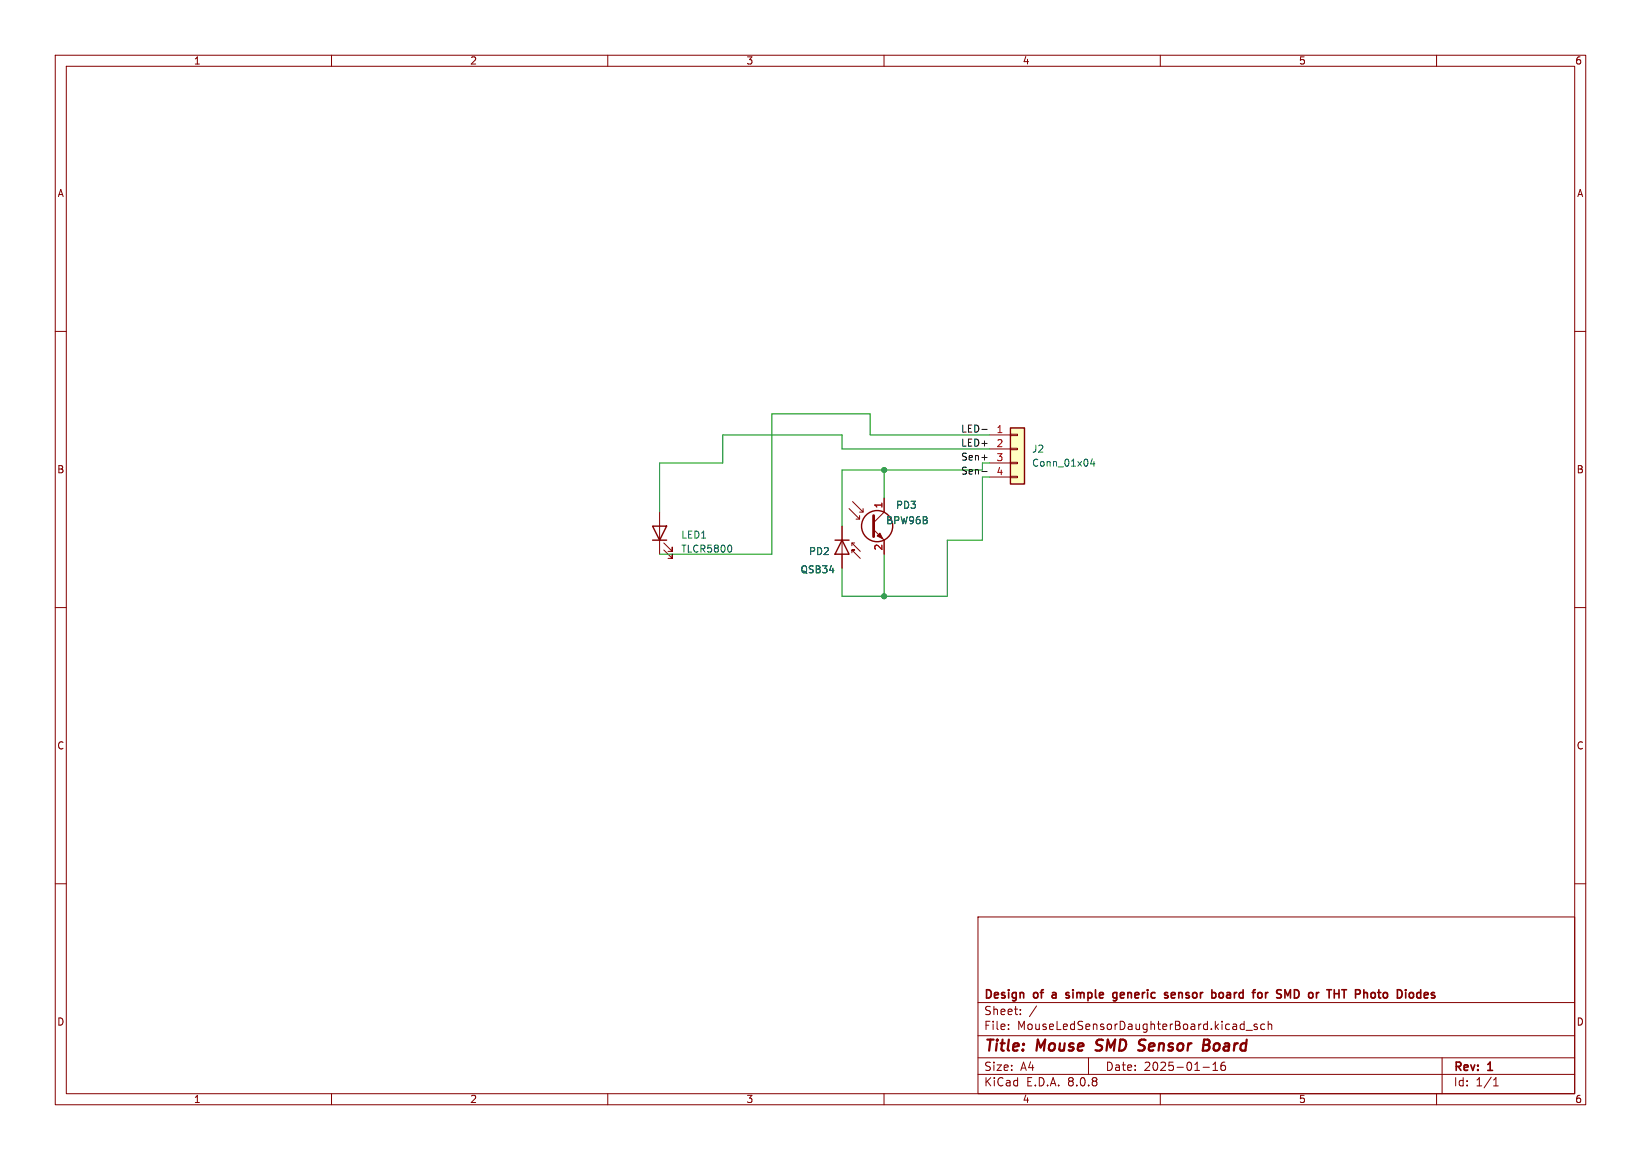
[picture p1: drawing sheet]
<svg xmlns="http://www.w3.org/2000/svg" width="297mm" height="210mm" viewBox="0 0 297 210" stroke-linecap="round" stroke-linejoin="round" font-family="sans-serif">
<g fill="none" stroke="#840000" stroke-width=".18">
<path d="M10 10h277v190h-277zM12 12h273v186h-273zM60 10v2M110 10v2M160 10v2M210 10v2M260 10v2M10 60h2M285 60h2M152.4 95.3v7.6M153.7 92.1l1.9 1.9v-.7M154.2 98.3v.5"/>
<path d="M154.3 90.8l1.9 1.9v-.6M154.7 98.3h-.5l1.5 1.5M154.9 94h.7M155.6 92.7h.6M158.1 95.9l1.9 1.9v2.5M160 90.2v2.5l-1.9 1.9M10 110h2M154.2 100.1v-.5h.5h-.5l1.5 1.5M285 110h2M10 160h2M177 166h108v32h-108zM285 160h2"/>
<path d="M60 198v2M110 198v2M160 198v2M177 194.5h108M177 191.5h108M177 187.5h108M177 181.5h108M182.5 186.3v.1M182.5 185.5v.1M184.7 183.6v.1M184.7 182.8v.1M187.6 182.1l-1.3 2"/>
<path d="M197 191.5v3M210 198v2M217.7 193.2h1.2M219.5 193.8h.9M219.5 192.7l.5-.4v1.5M221.7 192.3a.59 .59 0 0 0-.7 .6v.6l.1 .2 .4 .1 .2-.1 .1-.5-.1-.3h-.5l-.2 .3M225 185.4l.2 .1M225.2 184.9v1.5M225.2 186.3l-.2 .1M225.5 186.5h1.2M227.5 185.5l-.3-.1-.2 .2v.2l.5 .2v.3h-.5M228.9 185.5l-.4-.1-.3 .3v.4l.1 .2h.6"/>
<path d="M229.5 185.5l.2-.1 .4 .1 .1 .9M229.5 184.9v1.5M260 198v2M261 191.5v6.5M270.3 196.6h.9M270.3 195.5l.4-.4v1.5"/>
</g>
<path d="M198.3 190.1l.2 .1M198.6 188.4l-.1 .2v.4M206.5 189.2l.5 .2M207 190l-.3 .2h-.4M207.1 188.2l-.7 .1M217.8 189.2h.7M217.9 188.2h.7a.49 .49 0 0 1 .3 .5 .49 .49 0 0 1-.4 .5M218.5 189.2l.3 .1a.58 .58 0 0 1-.4 .9h-.7" fill="none" stroke="#840000" stroke-width=".4"/>
<g fill="none" stroke="#840000" stroke-width=".3">
<path d="M192.9 180l.7 .4-.3 .3-.4-.1M193.5 179.8l-.4-.1-.2 .2M202.1 179.8l-.4-.1-.2 .1M202.1 179.7v1.2l-.3 .3-.3-.1M212.6 179.8l-.4-.1-.2 .2 .1 .7h.5M219.3 179.2v1.5M220.8 179.8l.3-.1 .3 .3-.1 .5-.2 .2-.3-.1M229.1 179.7v1M229.5 179.7l-.3 .1-.1 .2M234.8 179.3l-.5-.1v1.5l.5-.1M240.1 179.2h.9M241.5 179.2v1.5"/>
<path d="M241.5 179.9h.8M242.3 179.2v1.5M242.8 179.2h.9M243.3 179.2v1.5M250.8 179.7l-.3 .1M257.8 179.8l.5-.1 .2 .3-.7 .2M190.5 180.2v.4M201.5 180.5l.2 .2 .4-.1M212.7 180l-.7 .2M250.5 180.6l.3 .1M257.8 180.6h.6"/>
</g>
<g fill="none" stroke="#840000" stroke-width=".25">
<path d="M151.1 97.8h2.6M152.4 97.8l1.3 2.5h-2.6z"/>
<circle cx="158.7" cy="95.2" r="2.82"/>
</g>
<path d="M158.1 93.3v3.9" fill="none" stroke="#840000" stroke-width=".51"/>
<path d="M158.7 97l.6-.5 .5 1z" fill="#840000" stroke="#840000" stroke-width=".18"/>
<path d="M182.9 77.5h2.5v10.1h-2.5z" fill="#ffffc2"/>
<g fill="none" stroke="#840000" stroke-width=".18">
<path d="M179.1 78.7h3.8M182.9 78.6h1.2v.3h-1.2zM119.4 92.7v7.6M120.1 99.6l1.6 1.5v-.8v.8h-.8M120.1 98.3l1.6 1.5v-.7v.7h-.8M152.4 95.3v2.5M160 90.2v2.5M160 97.8v2.5M179.1 81.3h3.8M179.1 83.8h3.8M179.1 86.4h3.8M182.9 86.2h1.2v.3h-1.2z"/>
<path d="M182.9 83.7h1.2v.2h-1.2zM182.9 81.2h1.2v.2h-1.2zM152.4 100.3v2.6"/>
</g>
<path d="M182.9 77.5h2.5v10.1h-2.5zM118.1 95.3h2.5l-1.2 2.5zM118.1 97.8h2.5" fill="none" stroke="#840000" stroke-width=".25"/>
<path d="M132.3 98.7l.1 .5-.1 .7M197.7 83.1l-.3 .9h.8M198 83.6v.8" fill="none" stroke="#006464" stroke-width=".18"/>
<path d="M177.7 77.7h1M177.7 85.4h1M177.7 82.8h1" fill="none" stroke="#0f0f0f" stroke-width=".18"/>
<path d="M179.1 78.7h-21.6v-3.8h-17.8v25.4h-20.3M160 85.1v5.1M179.1 86.4h-1.3v11.4h-6.4v10.2h-19v-5.1M179.1 81.3h-26.7v-2.6h-21.6v5.1h-11.4v8.9M179.1 83.8h-1.3v1.3h-25.4v10.2M160 100.3v7.7" fill="none" stroke="#009600" stroke-width=".18"/>
<g fill="#009600" stroke="#009600" stroke-width=".18">
<circle cx="160" cy="85.1" r=".46"/>
<circle cx="160" cy="108" r=".46"/>
</g>
<g font-size="2.8" fill="#840000">
<text x="178" y="190.9">Title:</text>
<text x="187.7" y="190.9">Mouse</text>
<text x="199.2" y="190.9">SMD</text>
<text x="207.7" y="190.9">Sensor</text>
<text x="220.2" y="190.9">Board</text>
</g>
<g font-size="2.1" fill="#840000">
<text x="178" y="184">Sheet:</text>
<text x="178" y="181.2">Design</text>
<text x="187.2" y="181.2">of</text>
<text x="191.1" y="181.2">a</text>
<text x="194.2" y="181.2">simple</text>
<text x="203.3" y="181.2">generic</text>
<text x="213.3" y="181.2">sensor</text>
<text x="222.4" y="181.2">board</text>
<text x="230.5" y="181.2">for</text>
<text x="235.4" y="181.2">SMD</text>
<text x="245.8" y="181.2">THT</text>
<text x="251.4" y="181.2">Photo</text>
<text x="259.6" y="181.2">Diodes</text>
<text x="178" y="186.7">File:</text>
<text x="184.1" y="186.7">MouseLedSensorDaughterBoard.kicad_sch</text>
<text x="178" y="196.9">KiCad</text>
<text x="178" y="194.1">Size:</text>
<text x="184.7" y="194.1">A4</text>
<text x="185.7" y="196.9">E.D.A.</text>
<text x="193.3" y="196.9">8.0.8</text>
<text x="200" y="194.1">Date:</text>
<text x="207" y="194.1">2025-01-16</text>
<text x="263" y="194.3">Rev:</text>
<text x="263" y="196.9">Id:</text>
<text x="267.1" y="196.9">1/1</text>
<text x="269.4" y="194.3">1</text>
</g>
<g font-size="1.8" fill="#840000">
<text x="35" y="11.9">1</text>
<text x="85" y="11.9">2</text>
<text x="135" y="11.9">3</text>
<text x="185" y="11.9">4</text>
<text x="235" y="11.9">5</text>
<text x="285" y="11.9">6</text>
<text x="10.3" y="35.9">A</text>
<text x="285.3" y="35.9">A</text>
<text x="10.3" y="85.9">B</text>
<text x="285.3" y="85.9">B</text>
<text x="10.3" y="135.9">C</text>
<text x="285.3" y="135.9">C</text>
<text x="10.3" y="185.9">D</text>
<text x="285.3" y="185.9">D</text>
<text x="35" y="199.9">1</text>
<text x="85" y="199.9">2</text>
<text x="135" y="199.9">3</text>
<text x="185" y="199.9">4</text>
<text x="235" y="199.9">5</text>
<text x="285" y="199.9">6</text>
</g>
<g font-size="1.8" fill="#0f0f0f">
<text x="173.8" y="78.4">LED-</text>
<text x="173.8" y="83.5">Sen+</text>
<text x="173.8" y="80.9">LED+</text>
<text x="173.8" y="86">Sen-</text>
</g>
<g font-size="1.8" fill="#a90000">
<text x="180.3" y="78.5">1</text>
<text x="180.3" y="81">2</text>
<text x="180.3" y="83.6">3</text>
<text x="180.3" y="86.1">4</text>
<text x="159.8" y="92.1" transform="rotate(-90 159.8 92.1)">1</text>
<text x="159.8" y="99.8" transform="rotate(-90 159.8 99.8)">2</text>
</g>
<g font-size="1.8" fill="#006464">
<text x="186.7" y="82.1">J2</text>
<text x="186.7" y="84.7">Conn_01x04</text>
<text x="160.3" y="95.1">BPW96B</text>
<text x="162.1" y="92.3">PD3</text>
<text x="123.2" y="100.2">TLCR5800</text>
<text x="123.2" y="97.7">LED1</text>
<text x="146.3" y="100.7">PD2</text>
<text x="144.8" y="104">QSB34</text>
</g>
</svg>
